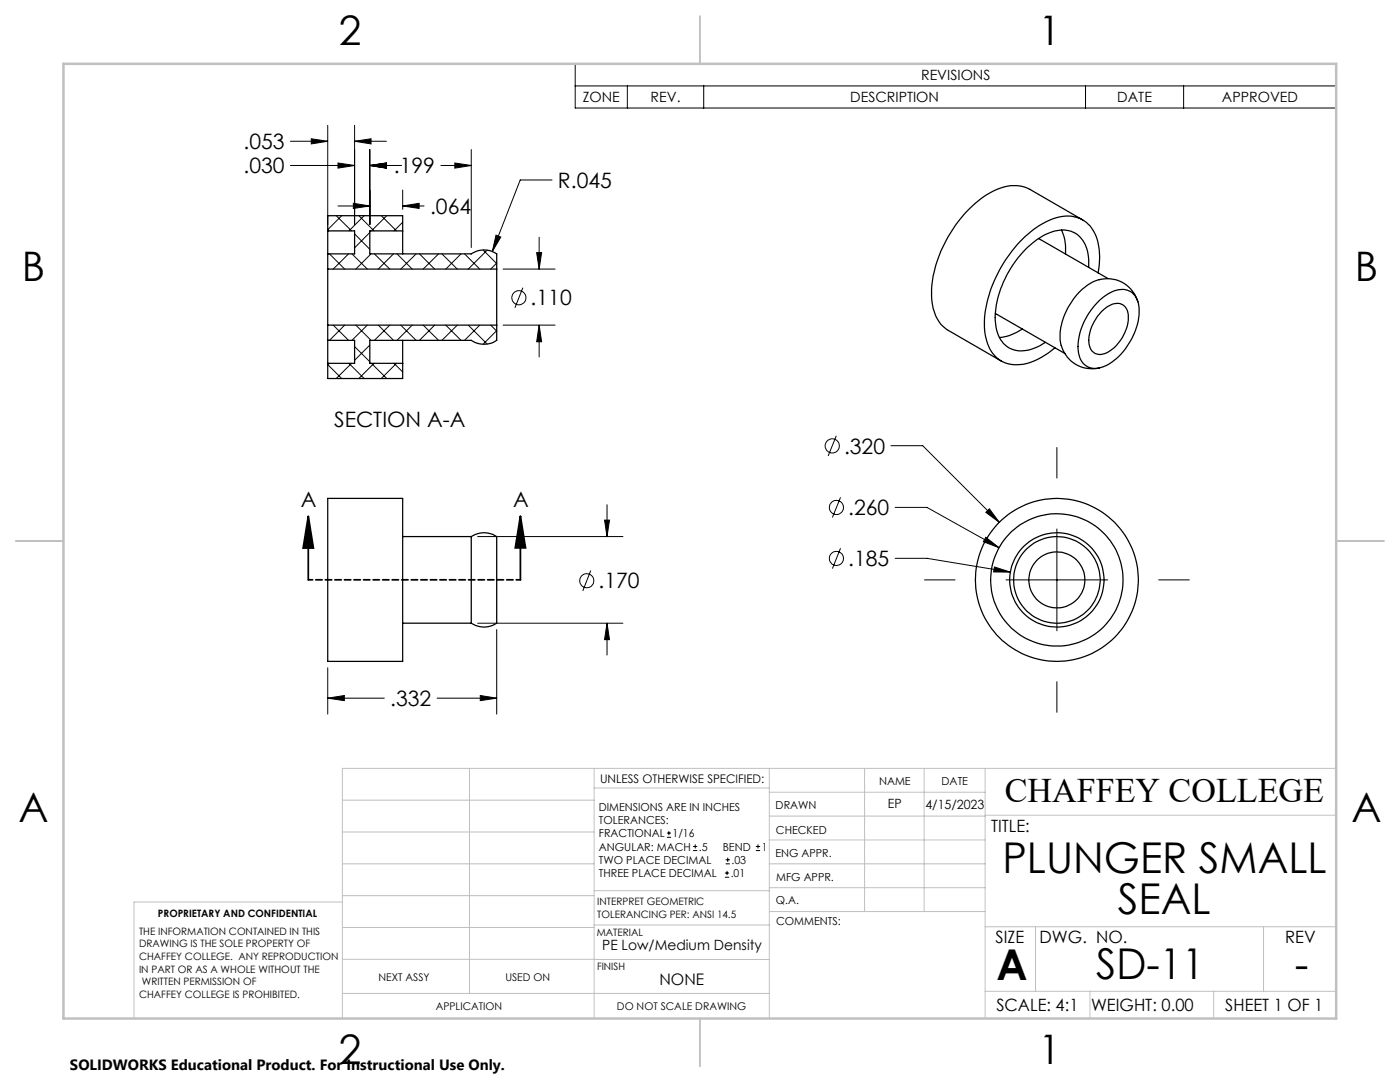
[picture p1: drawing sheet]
<svg xmlns="http://www.w3.org/2000/svg" width="279mm" height="216mm" viewBox="0 0 279 216" stroke-linecap="round" stroke-linejoin="round" font-family="sans-serif">
<g fill="none" stroke="#000" stroke-width=".25">
<path d="M65.4 46.1v4.6M65.4 53.7v11.2M65.4 46.1h5.4v4.6h-5.4M65.4 46.1v-3.1h15v3.1M65.4 50.7v3M65.4 53.7h33.7M80.4 46.1v4.6M80.4 46.1h-6.6v4.6h20.3a4.5 4.5 0 0 1 5 0v3M99.1 53.7v11.2M207.3 47.6l13.9 8M211.8 45.9a9.3 9.3 0 0 1 .9 4.8M216.1 43.9l-10.6-6.1a8 8 0 0 0-8.1 .8 25.3 25.3 0 0 0-11.5 19.9 8.7 8.7 0 0 0 2.6 6.9l11.3 6.6"/>
<path d="M217.3 53.4a7.3 7.3 0 0 0-2.4-6.7 6.1 6.1 0 0 0-6.3 .1 20.4 20.4 0 0 0-10 17.1 6 6 0 0 0 3.4 5.8 7.4 7.4 0 0 0 6.6-1.4M219.1 54.5a11.8 11.8 0 0 0-1.3-9.1 6.5 6.5 0 0 0-8.1-1.5 23 23 0 0 0-11.3 12.2 18 18 0 0 0-1.4 12.1 6.1 6.1 0 0 0 7.6 4.4 14.7 14.7 0 0 0 5.9-3.2M219.4 55.8a6.3 6.3 0 0 1 7.6 4.2M219.4 55.8a11.1 11.1 0 0 0-6.6 6.4 9 9 0 0 0-.6 7.9 6.3 6.3 0 0 0 7.3 3.3M65.4 67.9v4.6M65.4 67.9h5.4v4.6h-5.4M65.4 72.5v3h15v-3M65.4 64.9v3M65.4 64.9h33.7M80.4 67.9v4.6M99.1 64.9v3a4.5 4.5 0 0 1-5 0h-20.3v4.6h6.6M198.6 62.5l13.9 8.1"/>
<path d="M204 65.7a10 10 0 0 1-4.5 1.6M219.1 60.3a6.4 6.4 0 0 1 5.9-2.4 4.1 4.1 0 0 1 2.3 4.4 13.5 13.5 0 0 1-6.6 10.7 3.6 3.6 0 0 1-4.7-.7 7.3 7.3 0 0 1-.4-6.2 14.4 14.4 0 0 1 3.5-5.8zM220 62a3.6 3.6 0 0 1 4-1.2 3.2 3.2 0 0 1 1.1 3.5 8.4 8.4 0 0 1-4.8 6.3 2.23 2.23 0 0 1-3-2.3 8.6 8.6 0 0 1 2.7-6.3zM227 60.1l.1 .1M65.4 99.4h15v32.6h-15zM80.4 107.1h13.7M94.1 107.1a4.3 4.3 0 0 1 5 .1v16.4a.86 .86 0 0 1-.7 1.2 4.7 4.7 0 0 1-4.3-.4M94.1 107.1v17.3M80.4 124.4h13.7"/>
<circle cx="210.9" cy="115.7" r="5.6"/>
<circle cx="210.9" cy="115.7" r="13.2"/>
<circle cx="210.9" cy="115.7" r="16.3"/>
<circle cx="210.9" cy="115.7" r="8.6"/>
<circle cx="210.9" cy="115.7" r="9.4"/>
</g>
<g fill="none" stroke="#000" stroke-width=".2">
<path d="M114.8 12.7h151.9v8.9h-151.9zM114.8 17.1h151.9M125.2 17.1v4.5M140.4 17.1v4.5M216.6 17.1v4.5M236.2 17.1v4.5M58 33h12.8M58 28.2h7.4M62.1 27.7l3.3 .5-3.3 .5zM65.4 25v19.8M67.5 32.5l3.3 .5-3.3 .5zM70.8 28.2l3.2-.5v1z"/>
<path d="M70.8 25v19.8M70.8 28.2h6.3M73.8 33l3.3-.5v1zM73.8 29.8v15M73.8 33h6.4M80.4 37.9v3.9M88 33h6.1M90.8 32.5l3.3 .5-3.3 .5zM94.1 29.8v19.6M110.2 35.9h-6.4l-5.6 14.3M65.8 50.7l3 3M67.1 43l3.1 3.1"/>
<path d="M67.5 41.1h6.3M68.2 43l-2.8 2.8 .3 .3M69.6 50.7l-3.1 3M70.2 50.7l3.1 3M70.5 40.6l3.3 .5-3.3 .5zM70.8 46.7l3 3M71.6 43l3 3.1M72.7 43l-3.1 3.1M73.8 46.4l-3 3.1M74 50.7l-3 3M74.7 50.7l3.1 3M76.1 43l3 3.1"/>
<path d="M77.2 43l-3.1 3.1M78.5 50.7l-3 3M79.2 50.7l3.1 3M80.4 41.1l3.2-.5v1zM80.4 41.1h4.2M80.4 44.3l-1.8 1.8M83 50.7l-3 3M83.7 50.7l3 3M87.5 50.7l-3 3M88.2 50.7l3.1 3M92 50.7l-3 3M92.7 50.7l3 3"/>
<path d="M96.4 49.9l2.7 2.7M97.2 49.9l-3.7 3.8M99 46.9l.9 .4-1.7 2.9zM99.1 52.5l-1.2 1.2M100.4 53.7h10.4M104.4 57.4l-1.6 4M107.1 50.4h1l-.5 3.3zM107.6 47.3v6.4M65.7 72.5l-.3 .2 2.8 2.8M66.5 64.9l3.1 3M68.8 64.9l-3 3M69.6 72.5l3.1 3"/>
<path d="M70.2 72.5l-3.1 3M70.8 69.1l3 3.1M71 64.9l3 3M73.3 64.9l-3.1 3M73.8 68.9l-3 3M74.1 72.5l3.1 3M74.6 72.5l-3 3M75.5 64.9l3 3M77.8 64.9l-3.1 3M78.6 72.5l1.8 1.7M79.1 72.5l-3 3M80 64.9l3 3"/>
<path d="M82.3 64.9l-3.1 3M84.5 64.9l3 3M86.7 64.9l-3 3M89 64.9l3 3M91.3 64.9l-3.1 3M93.5 64.9l3.7 3.8M95.7 64.9l-3 3M97.9 64.9l1.2 1.2M99.1 66l-2.7 2.7M100.4 64.9h10.4M107.6 64.9l.5 3.3h-1zM107.6 64.9v6.3"/>
<path d="M166.9 87l-1.6 4M167.7 99.2l-1.6 4.1M177.8 88.9h6.3l15.3 15.3M210.9 89.3v6.1M95.3 107.1h29M117.9 113.8l-1.6 4.1M120.6 103.8h1l-.5 3.3zM121.1 100.7v6.4M167.7 109.4l-1.6 4.1M178.6 101.2h6.4l14.4 8.1M178.6 111.4h6.4l16.6 2.8M184.5 115.7h6.1"/>
<path d="M196.7 102.2l.7-.7 2 2.7zM196.7 107.2l2.7 2.1-3.1-1.2zM198.5 113.1l3.1 1.1-3.3-.1zM200.8 115.7h20.3M210.9 105.6v20.3M231.2 115.7h6.1M65.4 139.3l3.3-.5v1zM65.4 133.2v9.3M65.4 139.3h11.3M87.2 139.3h11.9M95.3 124.4h29M95.8 138.8l3.3 .5-3.3 .5z"/>
<path d="M99.1 125.6v16.9M121.1 124.4l.5 3.2h-1zM121.1 124.4v6.3M210.9 136v6.1M133.1 167.1h.8M133.1 166.2h.8M133.5 165.8v.9M138.3 169.7h.8M138.3 168.9h.8M138.7 168.5v.8M144.7 175h.8M144.7 174.2h.8"/>
<path d="M144.8 172.4h.9M144.8 171.6h.9M145.1 173.8v.8M145.2 171.1v.9M150.8 169.7h.9M150.8 168.9h.9M151.3 168.5v.8"/>
<circle cx="103.6" cy="59.4" r="1.4"/>
<circle cx="166.1" cy="89" r="1.41"/>
<circle cx="117.1" cy="115.9" r="1.41"/>
<circle cx="166.9" cy="111.4" r="1.42"/>
<circle cx="166.9" cy="101.3" r="1.41"/>
</g>
<path d="M61.5 103l1 6.4h-2zM61.5 103v12.7M103.9 103l1 6.3h-2.1zM103.9 103v12.7" fill="none" stroke="#000" stroke-width=".35"/>
<path d="M103.9 115.7h-42.4" fill="none" stroke="#000" stroke-width=".35" stroke-dasharray="1.3 .6" stroke-dashoffset=".4"/>
<g fill="none" stroke="#c0c0c0" stroke-width=".2">
<path d="M68.3 159.7h50.3M93.7 153.3v44.9M118.6 153.3v49.9M118.6 157.2h34.9M153.5 153.3v49.9M153.5 158.1h43.1M172.5 153.3v28.6M184.4 153.3v28.6M196.6 153.3v49.9M266.7 153.3h-198.4v49.9M68.3 178.7h50.3M68.3 172.4h50.3"/>
<path d="M68.3 166h50.3M68.3 180h-41.6v23.2M118.6 177.7h35M153.5 167.6h43.1M153.5 162.8h43.1M153.5 172.4h43.1M153.5 177.1h43.1M196.6 162.7h70.1M68.3 198.2h85.2M68.3 191.4l85.2 .1M68.3 185.1h50.3M118.6 184.6h35"/>
<path d="M153.6 181.9h43M196.6 197.8h70.1M196.6 184.9h70.1M206.7 184.9v12.9M217.5 197.8v5.4M242.2 197.8v5.4M252.2 184.9v12.9"/>
</g>
<path d="M139.7 3.2v9.5M3.1 107.9h9.6M266.7 107.9h9.5M139.7 203.2v9.6" fill="none" stroke="#c0c0c0" stroke-width=".25"/>
<path d="M12.7 12.7h254v190.5h-254z" fill="none" stroke="#c0c0c0" stroke-width=".5"/>
<g fill="#000">
<path d="M103.9 103l1 6.3h-2.1zM61.5 103l1 6.4h-2z"/>
<path d="M65.4 139.3l3.3-.5v1zM95.8 138.8l3.3 .5-3.3 .5zM120.6 103.8h1l-.5 3.3zM121.1 124.4l.5 3.2h-1zM197.4 101.5l-.7 .7 2.7 2zM196.7 107.2l-.4 .9 3.1 1.2zM198.5 113.1l-.2 1 3.3 .1zM107.1 50.4h1l-.5 3.3zM107.6 64.9l.5 3.3h-1zM99 46.9l-.8 3.3 1.7-2.9zM90.8 32.5l3.3 .5-3.3 .5zM73.8 33l3.3-.5v1zM67.5 32.5l3.3 .5-3.3 .5zM73.8 33l3.3-.5v1zM70.8 28.2l3.2-.5v1zM62.1 27.7l3.3 .5-3.3 .5zM70.5 40.6l3.3 .5-3.3 .5zM80.4 41.1l3.2-.5v1z"/>
</g>
<g font-size="8.5">
<text x="200" y="174.2">PLUNGER SMALL</text>
<text x="223.1" y="182.3">SEAL</text>
<text x="198.9" y="195.5">A</text>
<text x="218.8" y="195.4">SD-11</text>
<text x="258.4" y="195.4">-</text>
</g>
<g font-size="8.1">
<text x="67.6" y="8.9">2</text>
<text x="207.3" y="8.9">1</text>
<text x="4.4" y="56.2">B</text>
<text x="270.4" y="56.2">B</text>
<text x="3.7" y="164.1">A</text>
<text x="269.7" y="164.1">A</text>
<text x="67.6" y="212.4">2</text>
<text x="207.3" y="212.4">1</text>
</g>
<text font-size="6.9" x="200.5" y="160.1">CHAFFEY COLLEGE</text>
<g font-size="4.2">
<text x="48.6" y="29.8">.053</text>
<text x="48.6" y="34.6">.030</text>
<text x="78.6" y="34.6">.199</text>
<text x="111.3" y="37.5">R.045</text>
<text x="85.8" y="42.7">.064</text>
<text x="105.9" y="60.9">.110</text>
<text x="66.7" y="85.3">SECTION A-A</text>
<text x="168.4" y="90.5">.320</text>
<text x="60.1" y="101.2">A</text>
<text x="102.4" y="101.2">A</text>
<text x="169.3" y="102.8">.260</text>
<text x="169.3" y="113">.185</text>
<text x="119.4" y="117.4">.170</text>
<text x="77.9" y="140.9">.332</text>
</g>
<g font-size="3.4">
<text x="197.8" y="166">TITLE:</text>
<text x="198.7" y="188.1">SIZE</text>
<text x="207.5" y="188.1">DWG. NO.</text>
<text x="256.5" y="188.2">REV</text>
<text x="198.8" y="201.7">SCALE: 4:1</text>
<text x="217.7" y="201.8">WEIGHT: 0.00</text>
<text x="244.5" y="201.7">SHEET 1 OF 1</text>
</g>
<text font-size="3.2" x="131.6" y="196.6">NONE</text>
<text font-size="3" x="14" y="213.5">SOLIDWORKS Educational Product. For Instructional Use Only.</text>
<g font-size="2.8">
<text x="183.8" y="16">REVISIONS</text>
<text x="116.3" y="20.4">ZONE</text>
<text x="129.8" y="20.4">REV.</text>
<text x="169.7" y="20.4">DESCRIPTION</text>
<text x="223" y="20.4">DATE</text>
<text x="243.9" y="20.4">APPROVED</text>
<text x="120.2" y="189.5">PE Low/Medium Density</text>
</g>
<g font-size="2.5">
<text x="177.2" y="161.3">EP</text>
<text x="184.7" y="161.4">4/15/2023</text>
</g>
<text font-size="2.4" x="119.8" y="156.2">UNLESS OTHERWISE SPECIFIED:</text>
<g font-size="2.2">
<text x="119.5" y="161.8">DIMENSIONS ARE IN INCHES</text>
<text x="154.8" y="161.4">DRAWN</text>
<text x="175.4" y="156.6">NAME</text>
<text x="187.9" y="156.7">DATE</text>
<text x="119.5" y="164.4">TOLERANCES:</text>
<text x="119.5" y="167.1">FRACTIONAL</text>
<text x="134.2" y="167.1">1/16</text>
<text x="154.9" y="166.3">CHECKED</text>
<text x="119.5" y="172.4">TWO PLACE DECIMAL</text>
<text x="119.5" y="169.7">ANGULAR: MACH</text>
<text x="139.5" y="169.7">.5</text>
<text x="144.2" y="169.7">BEND</text>
<text x="146" y="172.4">.03</text>
<text x="152" y="169.7">1</text>
<text x="154.8" y="171">ENG APPR.</text>
<text x="119.5" y="175">THREE PLACE DECIMAL</text>
<text x="145.8" y="175">.01</text>
<text x="154.9" y="175.7">MFG APPR.</text>
<text x="154.9" y="180.4">Q.A.</text>
<text x="154.9" y="184.6">COMMENTS:</text>
</g>
<g font-size="2.1">
<text x="75.5" y="195.7">NEXT ASSY</text>
<text x="100.9" y="195.7">USED ON</text>
<text x="86.9" y="201.5">APPLICATION</text>
<text x="123.1" y="201.6">DO NOT SCALE DRAWING</text>
</g>
<g font-size="2">
<text x="31.5" y="182.9">PROPRIETARY AND CONFIDENTIAL</text>
<text x="119.2" y="180.6">INTERPRET GEOMETRIC</text>
<text x="119.2" y="183.1">TOLERANCING PER: ANSI 14.5</text>
<text x="27.8" y="186.5">THE INFORMATION CONTAINED IN THIS</text>
<text x="27.8" y="189">DRAWING IS THE SOLE PROPERTY OF</text>
<text x="27.8" y="191.6">CHAFFEY COLLEGE. ANY REPRODUCTION</text>
<text x="119.1" y="186.7">MATERIAL</text>
<text x="27.8" y="194.1">IN PART OR AS A WHOLE WITHOUT THE</text>
<text x="28.3" y="196.6">WRITTEN PERMISSION OF</text>
<text x="119.1" y="193.5">FINISH</text>
<text x="27.8" y="199.1">CHAFFEY COLLEGE IS PROHIBITED.</text>
</g>
</svg>
